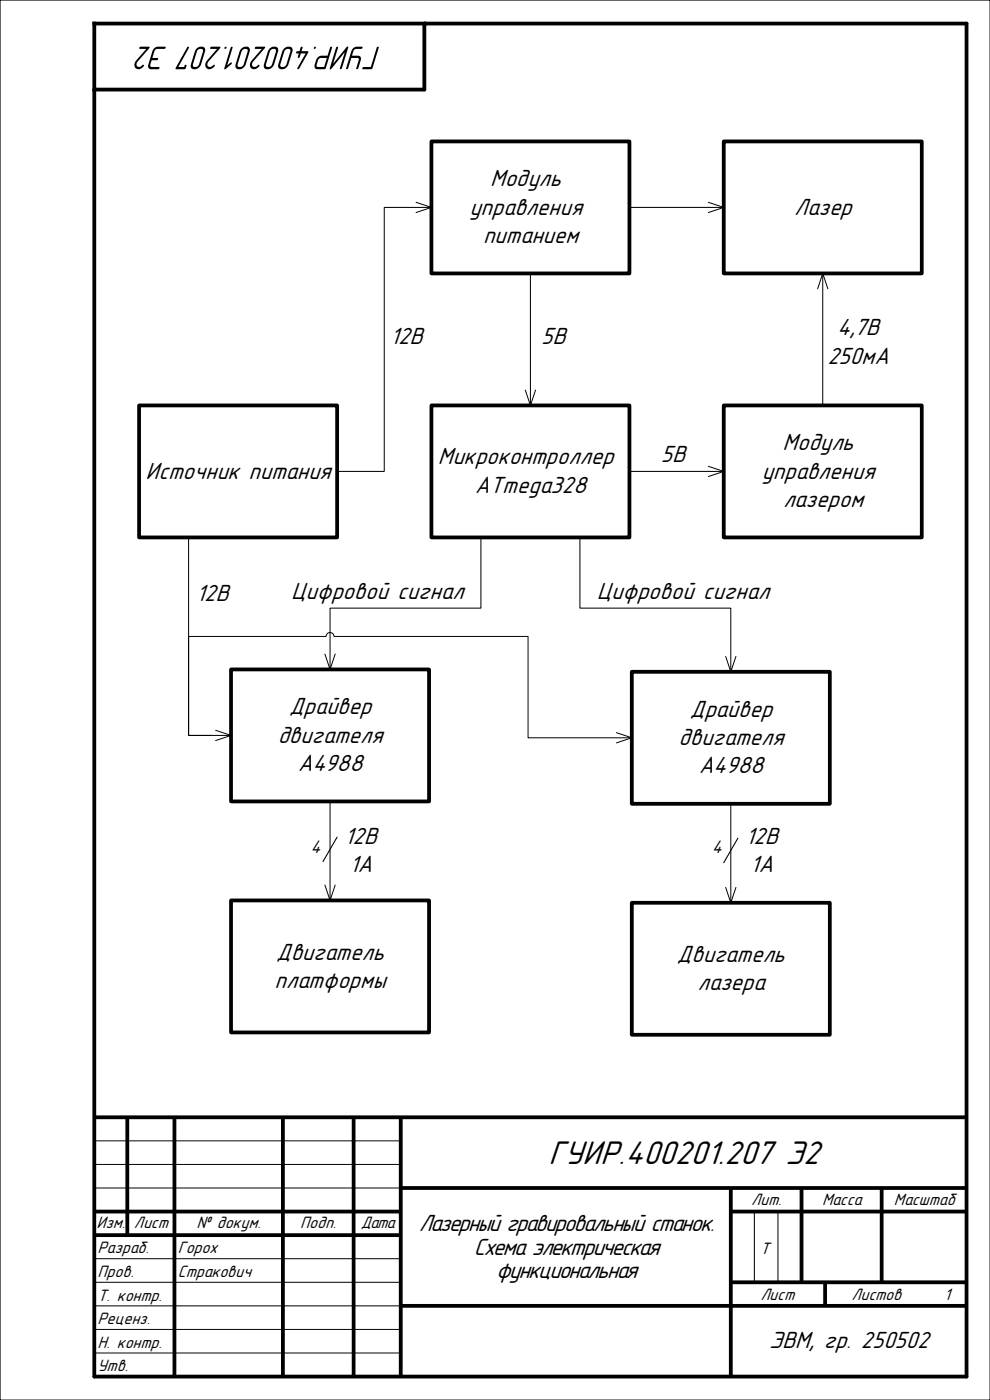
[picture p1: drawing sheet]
<svg xmlns="http://www.w3.org/2000/svg" width="210mm" height="297mm" viewBox="0 0 210 297" stroke-linecap="round" stroke-linejoin="round" font-family="sans-serif">
<path d="M0 0h210v297h-210z" fill="none" stroke="#000" stroke-width=".25"/>
<path d="M20 5h185v287h-185zM90 5v14h-70" fill="none" stroke="#000" stroke-width=".8"/>
<g fill="none" stroke="#000" stroke-width=".8" stroke-linecap="butt">
<path d="M20 237h185M27 237v25M37 237v55M60 237v55M75 237v55M85 237v55M20 257h65M85 252h120M155 252v40M155 257h50M170 252v20M187 252v20"/>
<path d="M20 262h65M85 277h120M155 272h50M175 272v5"/>
</g>
<path d="M20 242h65M20 247h65M20 252h65M160 257v15M165 257v15M20 267h65M20 272h65M20 277h65M20 282h65M20 287h65" fill="none" stroke="#000" stroke-width=".21"/>
<g fill="#000">
<path d="M39.8 9.9l.3 .1v.2l-2.3 4h1.2l.1-.2a.22 .22 0 0 1 .2-.3 .22 .22 0 0 1 .3 .3l-.4 .7-2-.1z"/>
<path d="M32.6 10.4l-.3 .5-.9 3.3 .4 .5h1.7a.26 .26 0 0 0 .3-.2 .26 .26 0 0 0-.1-.3h-1.5l-.3-.3 .3-1.1h1a.25 .25 0 0 0 .3-.2 .25 .25 0 0 0-.1-.3h-1.1l.5-1.6 .5-.3h1.5a.25 .25 0 0 0 .3-.2 .25 .25 0 0 0-.1-.3h-1.8zM29.7 10l-.1 .4h1.4l-2.1 2.4a1.02 1.02 0 0 0-.2 1.6 1.02 1.02 0 0 0 1.6-.1l.2-.3-.1-.3a.99 .99 0 0 1-1.4 .3l-.1-.4 .3-.5 2.5-3-.1-.2z"/>
<path d="M47.6 10.2a.24 .24 0 0 0 .4 0 .24 .24 0 0 0-.4 0zM44.7 10l-.1 .4h1.4l-2.1 2.4a1 1 0 0 0-.3 1.3 1 1 0 0 0 1.2 .5 .82 .82 0 0 0 .7-.8l-.1-.1a.99 .99 0 0 1-1.3 .3l-.1-.4 .2-.5 2.6-3-.2-.2zM41.6 10.4l-1.1 3.2a.85 .85 0 0 0 .3 1.1 .85 .85 0 0 0 1.1-.2l.6-.6 1-2.9a.81 .81 0 0 0-.2-1 .81 .81 0 0 0-1-.1zM41.9 10.7a.69 .69 0 0 1 1.2 0l-.9 2.9a.72 .72 0 0 1-.6 .6 .72 .72 0 0 1-.7-.3z"/>
<path d="M63.9 10l-.4 .9h-.4a.25 .25 0 0 0-.3 .1 .25 .25 0 0 0 .1 .3h.5l-.2 .8a.22 .22 0 0 0 .2 .2 .22 .22 0 0 0 .2-.2l.2-.8h1l-1.7 3.1a.21 .21 0 0 0 .1 .3 .21 .21 0 0 0 .3-.2l1.9-3.4-.2-.2h-1.2l.2-.9zM60.1 10.4l-1.1 3.2a.85 .85 0 0 0 .4 1.1 .85 .85 0 0 0 1-.2l.7-.6 .9-2.9a.81 .81 0 0 0-.2-1 .81 .81 0 0 0-.9-.1zM60.4 10.7a.69 .69 0 0 1 1.2 0l-.8 2.9a.72 .72 0 0 1-.6 .6 .72 .72 0 0 1-.8-.3zM57.1 10.4l-1.1 3.2a.85 .85 0 0 0 .3 1.1 .85 .85 0 0 0 1.1-.2l.6-.6 1-2.9a.81 .81 0 0 0-.2-1 .81 .81 0 0 0-1-.1zM57.4 10.7a.69 .69 0 0 1 1.2 0l-.9 2.9a.72 .72 0 0 1-.6 .6 .72 .72 0 0 1-.7-.3zM54.2 10l-.1 .4h1.4l-2.1 2.4a1 1 0 0 0-.3 1.3 1 1 0 0 0 1.1 .5 .82 .82 0 0 0 .8-.8l-.1-.1a.99 .99 0 0 1-1.4 .3l-.1-.4 .3-.5 2.5-3-.1-.2zM51.1 10.4l-1.1 3.2a.85 .85 0 0 0 .3 1.1 .85 .85 0 0 0 1.1-.2l.6-.6 .9-2.9a.81 .81 0 0 0-.2-1 .81 .81 0 0 0-.9-.1zM51.4 10.7a.69 .69 0 0 1 1.1 0l-.8 2.9a.72 .72 0 0 1-.6 .6 .72 .72 0 0 1-.7-.3zM49 10l-1.4 4.6h.3l1.1-.9a.2 .2 0 0 0 .2-.3 .21 .21 0 0 0-.4-.1l-.6 .6 1.1-3.8v-.2z"/>
<path d="M80 10l-1.4 4.2h-1.5a.26 .26 0 0 0-.2 .2 .26 .26 0 0 0 .1 .3l1.9-.1 1.4-4.5v-.2zM74.8 10.4l-1.4 4 .1 .3 .3-.3 .7-2.1h1.3l.3 .1-.5 2.1 .1 .2 .3-.2 .5-1.7v-.7l-.3-.3h-1.5l.5-1.3 .3-.1h1.1a.25 .25 0 0 0 .3-.2 .25 .25 0 0 0-.2-.3 1.96 1.96 0 0 0-1.7 .3zM71.4 10l-1.5 4.4 .1 .3 .3-.1 2.8-3.5-1 3.4 .1 .2 .3-.2 1.4-4.5-.2-.1-.2 .1-2.8 3.5 1-3.4-.1-.2zM67.7 12.4l.3-.1h1.3l-.6 1.9h-1.3l-.2-.1 .3-1.3zM67.3 12.3l-.3 .5a1.77 1.77 0 0 0-.2 1.6l.5 .3 1.7-.1 1.4-4.5a.22 .22 0 0 0-.2-.2 .22 .22 0 0 0-.2 .2l-.5 1.7h-1.6zM66.5 10.2a.25 .25 0 0 0 .5 0 .25 .25 0 0 0-.5 0z"/>
</g>
<path d="M91.5 86h42v28h-42z" fill-rule="evenodd" fill="#fff"/>
<path d="M91.5 86h42v28h-42z" fill="none" stroke="#000" stroke-width=".8"/>
<path d="M29.5 86h42v28h-42z" fill-rule="evenodd" fill="#fff"/>
<path d="M29.5 86h42v28h-42z" fill="none" stroke="#000" stroke-width=".8"/>
<path d="M49 142h42v28h-42z" fill-rule="evenodd" fill="#fff"/>
<path d="M49 142h42v28h-42z" fill="none" stroke="#000" stroke-width=".8"/>
<path d="M49 191h42v28h-42z" fill-rule="evenodd" fill="#fff"/>
<path d="M49 191h42v28h-42z" fill="none" stroke="#000" stroke-width=".8"/>
<path d="M134 142.5h42v28h-42z" fill-rule="evenodd" fill="#fff"/>
<path d="M134 142.5h42v28h-42z" fill="none" stroke="#000" stroke-width=".8"/>
<path d="M134 191.5h42v28h-42z" fill-rule="evenodd" fill="#fff"/>
<path d="M134 191.5h42v28h-42z" fill="none" stroke="#000" stroke-width=".8"/>
<path d="M102 114v15h-32v13M123 114v15h32v13.5M68.9 138.7l1.1 3.3 1.1-3.3M153.9 139.2l1.1 3.3 1.1-3.3M70 170v21M155 170.5v21M68.9 187.7l1.1 3.3 1.1-3.3M153.9 188.2l1.1 3.3 1.1-3.3" fill="none" stroke="#000" stroke-width=".21"/>
<path d="M91.5 30h42v28h-42z" fill-rule="evenodd" fill="#fff"/>
<path d="M91.5 30h42v28h-42z" fill="none" stroke="#000" stroke-width=".8"/>
<path d="M88.2 42.9l3.3 1.1-3.3 1.1M91.5 44h-10v56h-10M112.5 58v28M111.4 82.7l1.1 3.3 1.1-3.3" fill="none" stroke="#000" stroke-width=".21"/>
<path d="M153.5 86h42v28h-42z" fill-rule="evenodd" fill="#fff"/>
<path d="M153.5 86h42v28h-42z" fill="none" stroke="#000" stroke-width=".8"/>
<path d="M133.5 100h20M150.2 98.9l3.3 1.1-3.3 1.1" fill="none" stroke="#000" stroke-width=".21"/>
<path d="M153.5 30h42v28h-42z" fill-rule="evenodd" fill="#fff"/>
<path d="M153.5 30h42v28h-42z" fill="none" stroke="#000" stroke-width=".8"/>
<path d="M133.5 44h20M150.2 42.9l3.3 1.1-3.3 1.1M174.5 58v28M173.4 61.3l1.1-3.3 1.1 3.3M40 114v42h9M44.7 156h-4.7v-21h29.2a.83 .83 0 0 1 .8-.8 .83 .83 0 0 1 .8 .8h41.2v21.5h22M45.7 154.9l3.3 1.1-3.3 1.1M130.7 155.4l3.3 1.1-3.3 1.1" fill="none" stroke="#000" stroke-width=".21"/>
<path d="M71.5 177.6l-3 5.2M156.5 177.8l-3 5.2" fill="none" stroke="#000" stroke-width=".23"/>
<text font-size="7.4" x="116.3" y="247">ГУИР.400201.207 Э2</text>
<g font-size="5.3">
<text x="104" y="39.5">Модуль</text>
<text x="99.5" y="45.5">управления</text>
<text x="168.5" y="45.5">Лазер</text>
<text x="102.4" y="51.5">питанием</text>
<text x="177.5" y="71.1">4,7В</text>
<text x="82.8" y="73">12В</text>
<text x="114.8" y="73">5В</text>
<text x="175.5" y="77.1">250мА</text>
<text x="166" y="95.5">Модуль</text>
<text x="30.9" y="101.5">Источник питания</text>
<text x="92.9" y="98.5">Микроконтроллер</text>
<text x="140.1" y="98">5В</text>
<text x="161.6" y="101.5">управления</text>
<text x="100.7" y="104.5">ATmega328</text>
<text x="166.1" y="107.5">лазером</text>
<text x="41.6" y="127.5">12В</text>
<text x="61.7" y="127">Цифровой сигнал</text>
<text x="126.6" y="127">Цифровой сигнал</text>
<text x="61.3" y="151.5">Драйвер</text>
<text x="146.3" y="152">Драйвер</text>
<text x="58.9" y="157.5">двигателя</text>
<text x="143.9" y="158">двигателя</text>
<text x="63.2" y="163.5">A4988</text>
<text x="148.2" y="164">A4988</text>
<text x="73.1" y="179">12В</text>
<text x="158.1" y="179">12В</text>
<text x="74.1" y="185">1А</text>
<text x="159.1" y="185">1А</text>
<text x="58.6" y="203.5">Двигатель</text>
<text x="58.2" y="209.5">платформы</text>
<text x="143.6" y="204">Двигатель</text>
<text x="147.9" y="210">лазера</text>
<text x="88.9" y="261.1">Лазерный гравировальный станок.</text>
<text x="100.5" y="266.1">Схема электрическая</text>
<text x="105.2" y="271.1">функциональная</text>
<text x="163.1" y="286">ЭВМ, гр. 250502</text>
</g>
<g font-size="4.1">
<text x="65.8" y="180.9">4</text>
<text x="151" y="180.9">4</text>
</g>
<g font-size="3.7">
<text x="159.3" y="255.6">Лит.</text>
<text x="174.3" y="255.6">Масса</text>
<text x="189.6" y="255.6">Масштаб</text>
<text x="20.5" y="260.6">Изм.</text>
<text x="28.4" y="260.6">Лист</text>
<text x="41.7" y="260.6">№ докум.</text>
<text x="63.7" y="260.6">Подп.</text>
<text x="76.5" y="260.6">Дата</text>
<text x="20.7" y="265.9">Разраб.</text>
<text x="37.7" y="265.9">Горох</text>
<text x="161.2" y="265.9">Т</text>
<text x="20.7" y="270.9">Пров.</text>
<text x="20.7" y="275.9">Т. контр.</text>
<text x="37.7" y="270.9">Стракович</text>
<text x="161.3" y="275.8">Лист</text>
<text x="180.6" y="275.8">Листов</text>
<text x="200.3" y="275.8">1</text>
<text x="20.7" y="280.9">Реценз.</text>
<text x="20.7" y="285.9">Н. контр.</text>
<text x="20.7" y="290.9">Утв.</text>
</g>
</svg>
